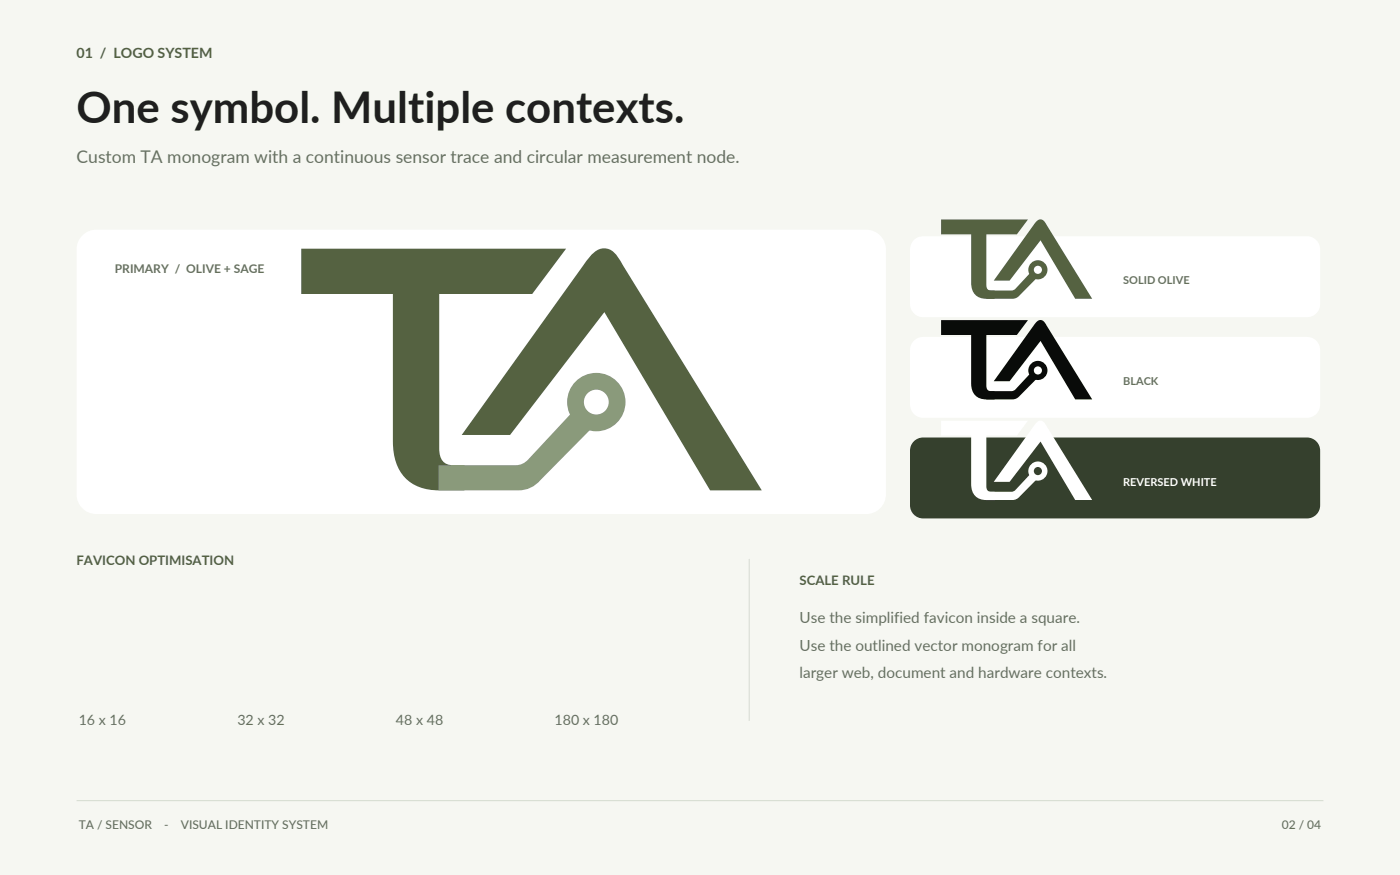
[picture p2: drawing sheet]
<svg xmlns="http://www.w3.org/2000/svg" width="452mm" height="282mm" viewBox="0 0 452 282" stroke-linecap="round" stroke-linejoin="round" font-family="sans-serif">
<path d="M0 0h451.6v282.2h-451.6z" fill-rule="evenodd" fill="#f6f7f2"/>
<path d="M26.6 75.9a6.3 6.3 0 0 1 4.4-1.8h248.4a6.3 6.3 0 0 1 6.4 6.3v79.1a6.3 6.3 0 0 1-6.4 6.3h-248.4a6.3 6.3 0 0 1-6.3-6.3v-79.1a6.3 6.3 0 0 1 1.9-4.5z" fill-rule="evenodd" fill="#fff"/>
<path d="M97.2 80.2h85.4l-10.9 14.6h-30v49.8a4.5 4.5 0 0 0 4.4 5.4h3.7v8.2a42.1 42.1 0 0 1-13.1-.6 12.9 12.9 0 0 1-9.7-11.6l-.3-3.6v-47.6h-29.5z" fill-rule="evenodd" fill="#556241"/>
<path d="M141.4 150h24.9l2-.3 2.2-1.6 14.7-15.8 6.7 4.8-17.5 17.7a9.2 9.2 0 0 1-7.2 3.4h-25.8z" fill-rule="evenodd" fill="#8a9a7b"/>
<path d="M191 82a4.9 4.9 0 0 1 8.1 .7l46.6 75.5h-16.7l-34.1-57.5-30.4 39.6h-15.6l40-55.8z" fill-rule="evenodd" fill="#556241"/>
<path d="M182.9 129.7a9.5 9.5 0 0 1 18.9 0 9.5 9.5 0 0 1-18.9 0zM188.3 129.7a4 4 0 0 0 8 0 4 4 0 0 0-8 0z" fill-rule="evenodd" fill="#8a9a7b"/>
<path d="M295 77.2a4.2 4.2 0 0 1 2.7-1h123.9a4.2 4.2 0 0 1 4.2 4.2v17.7a4.2 4.2 0 0 1-4.2 4.2h-123.9a4.2 4.2 0 0 1-4.2-4.2v-17.7a4.2 4.2 0 0 1 1.5-3.2z" fill-rule="evenodd" fill="#fff"/>
<g fill="#556241">
<path d="M303.5 70.8h28.1l-3.6 4.8h-9.9l.1 16.9a1.31 1.31 0 0 0 1.4 1.2h1.2v2.7a8.7 8.7 0 0 1-5.7-.9 5 5 0 0 1-1.9-4.3v-15.6h-9.7z" fill-rule="evenodd"/>
<path d="M318.1 93.7h8.5l1-.6 4.8-5.2 2.2 1.5-6.1 6.3-1.4 .6-9 .1z" fill-rule="evenodd"/>
<path d="M334.2 71.5a1.71 1.71 0 0 1 1.7-.7 1.71 1.71 0 0 1 1.3 1.2l15.1 24.4h-5.5l-11.2-18.9-10 13h-5.1z" fill-rule="evenodd"/>
<path d="M331.7 87a3.1 3.1 0 0 1 6.2 0 3.1 3.1 0 0 1-6.2 0zM333.4 87a1.35 1.35 0 0 0 2.7 0 1.35 1.35 0 0 0-2.7 0z" fill-rule="evenodd"/>
</g>
<path d="M294.5 110.2a4.2 4.2 0 0 1 3.2-1.5h123.9a4.2 4.2 0 0 1 4.2 4.2v17.6a4.2 4.2 0 0 1-4.2 4.3h-123.9a4.2 4.2 0 0 1-4.2-4.3v-17.6a4.2 4.2 0 0 1 1-2.7z" fill-rule="evenodd" fill="#fff"/>
<g fill="#090b09">
<path d="M303.5 103.2h28.1l-3.6 4.8h-9.9l.1 16.9a1.31 1.31 0 0 0 1.4 1.3h1.2v2.6a8.7 8.7 0 0 1-5.7-.8 5 5 0 0 1-1.9-4.4v-15.6h-9.7z" fill-rule="evenodd"/>
<path d="M318.1 126.2l8.5-.1 1-.6 4.8-5.2 2.2 1.6-6.1 6.2-1.4 .7h-9z" fill-rule="evenodd"/>
<path d="M334.2 104a1.71 1.71 0 0 1 1.7-.8 1.71 1.71 0 0 1 1.3 1.2l15.1 24.4h-5.5l-11.2-18.8-10 13h-5.1z" fill-rule="evenodd"/>
<path d="M331.7 119.5a3.1 3.1 0 0 1 6.2 0 3.1 3.1 0 0 1-6.2 0zM333.4 119.5a1.35 1.35 0 0 0 2.7 0 1.35 1.35 0 0 0-2.7 0z" fill-rule="evenodd"/>
</g>
<path d="M294.5 142.6a4.2 4.2 0 0 1 3.2-1.5h123.9a4.2 4.2 0 0 1 4.2 4.2v17.7a4.2 4.2 0 0 1-4.2 4.2h-123.9a4.2 4.2 0 0 1-4.2-4.2v-17.7a4.2 4.2 0 0 1 1-2.7z" fill-rule="evenodd" fill="#35402d"/>
<g fill="#fff">
<path d="M303.5 135.7h28.1l-3.6 4.8h-9.9l.1 16.9a1.31 1.31 0 0 0 1.4 1.2h1.2v2.7a8.7 8.7 0 0 1-5.7-.9 5 5 0 0 1-1.9-4.3v-15.6h-9.7z" fill-rule="evenodd"/>
<path d="M318.1 158.6h8.5l1-.6 4.8-5.2 2.2 1.6-6.1 6.2-1.4 .6-9 .1z" fill-rule="evenodd"/>
<path d="M334.2 136.4a1.71 1.71 0 0 1 1.7-.7 1.71 1.71 0 0 1 1.3 1.2l15.1 24.4h-5.5l-11.2-18.9-10 13h-5.1z" fill-rule="evenodd"/>
<path d="M331.7 151.9a3.1 3.1 0 0 1 6.2 0 3.1 3.1 0 0 1-6.2 0zM333.4 151.9a1.35 1.35 0 0 0 2.7 0 1.35 1.35 0 0 0-2.7 0z" fill-rule="evenodd"/>
</g>
<path d="M241.7 180.3v52.2M24.7 258.2h402.2" fill="none" stroke="#d7ded2" stroke-width=".35"/>
<text font-size="14.1" fill="#1f1f1f" x="24.7" y="39.5">One symbol. Multiple contexts.</text>
<text font-size="5.6" fill="#657063" x="24.7" y="52.6">Custom TA monogram with a continuous sensor trace and circular measurement node.</text>
<g font-size="4.9" fill="#657063">
<text x="257.9" y="201.1">Use the simplified favicon inside a square.</text>
<text x="257.9" y="209.9">Use the outlined vector monogram for all</text>
<text x="257.9" y="218.7">larger web, document and hardware contexts.</text>
</g>
<text font-size="4.6" fill="#556241" x="24.7" y="18.7">01 / LOGO SYSTEM</text>
<g font-size="4.6" fill="#657063">
<text x="25.4" y="233.9">16 x 16</text>
<text x="76.6" y="233.9">32 x 32</text>
<text x="127.7" y="233.9">48 x 48</text>
<text x="178.9" y="233.9">180 x 180</text>
</g>
<g font-size="4.2" fill="#556241">
<text x="24.7" y="182.4">FAVICON OPTIMISATION</text>
<text x="257.9" y="188.7">SCALE RULE</text>
</g>
<g font-size="3.9" fill="#657063">
<text x="37" y="88.2">PRIMARY / OLIVE + SAGE</text>
<text x="25.4" y="267.4">TA / SENSOR</text>
<text x="53" y="267.4">-</text>
<text x="58.3" y="267.4">VISUAL IDENTITY SYSTEM</text>
<text x="413.4" y="267.4">02 / 04</text>
</g>
<g font-size="3.5" fill="#657063">
<text x="362.3" y="91.7">SOLID OLIVE</text>
<text x="362.3" y="124.2">BLACK</text>
</g>
<text font-size="3.5" fill="#fff" x="362.3" y="156.6">REVERSED WHITE</text>
</svg>
